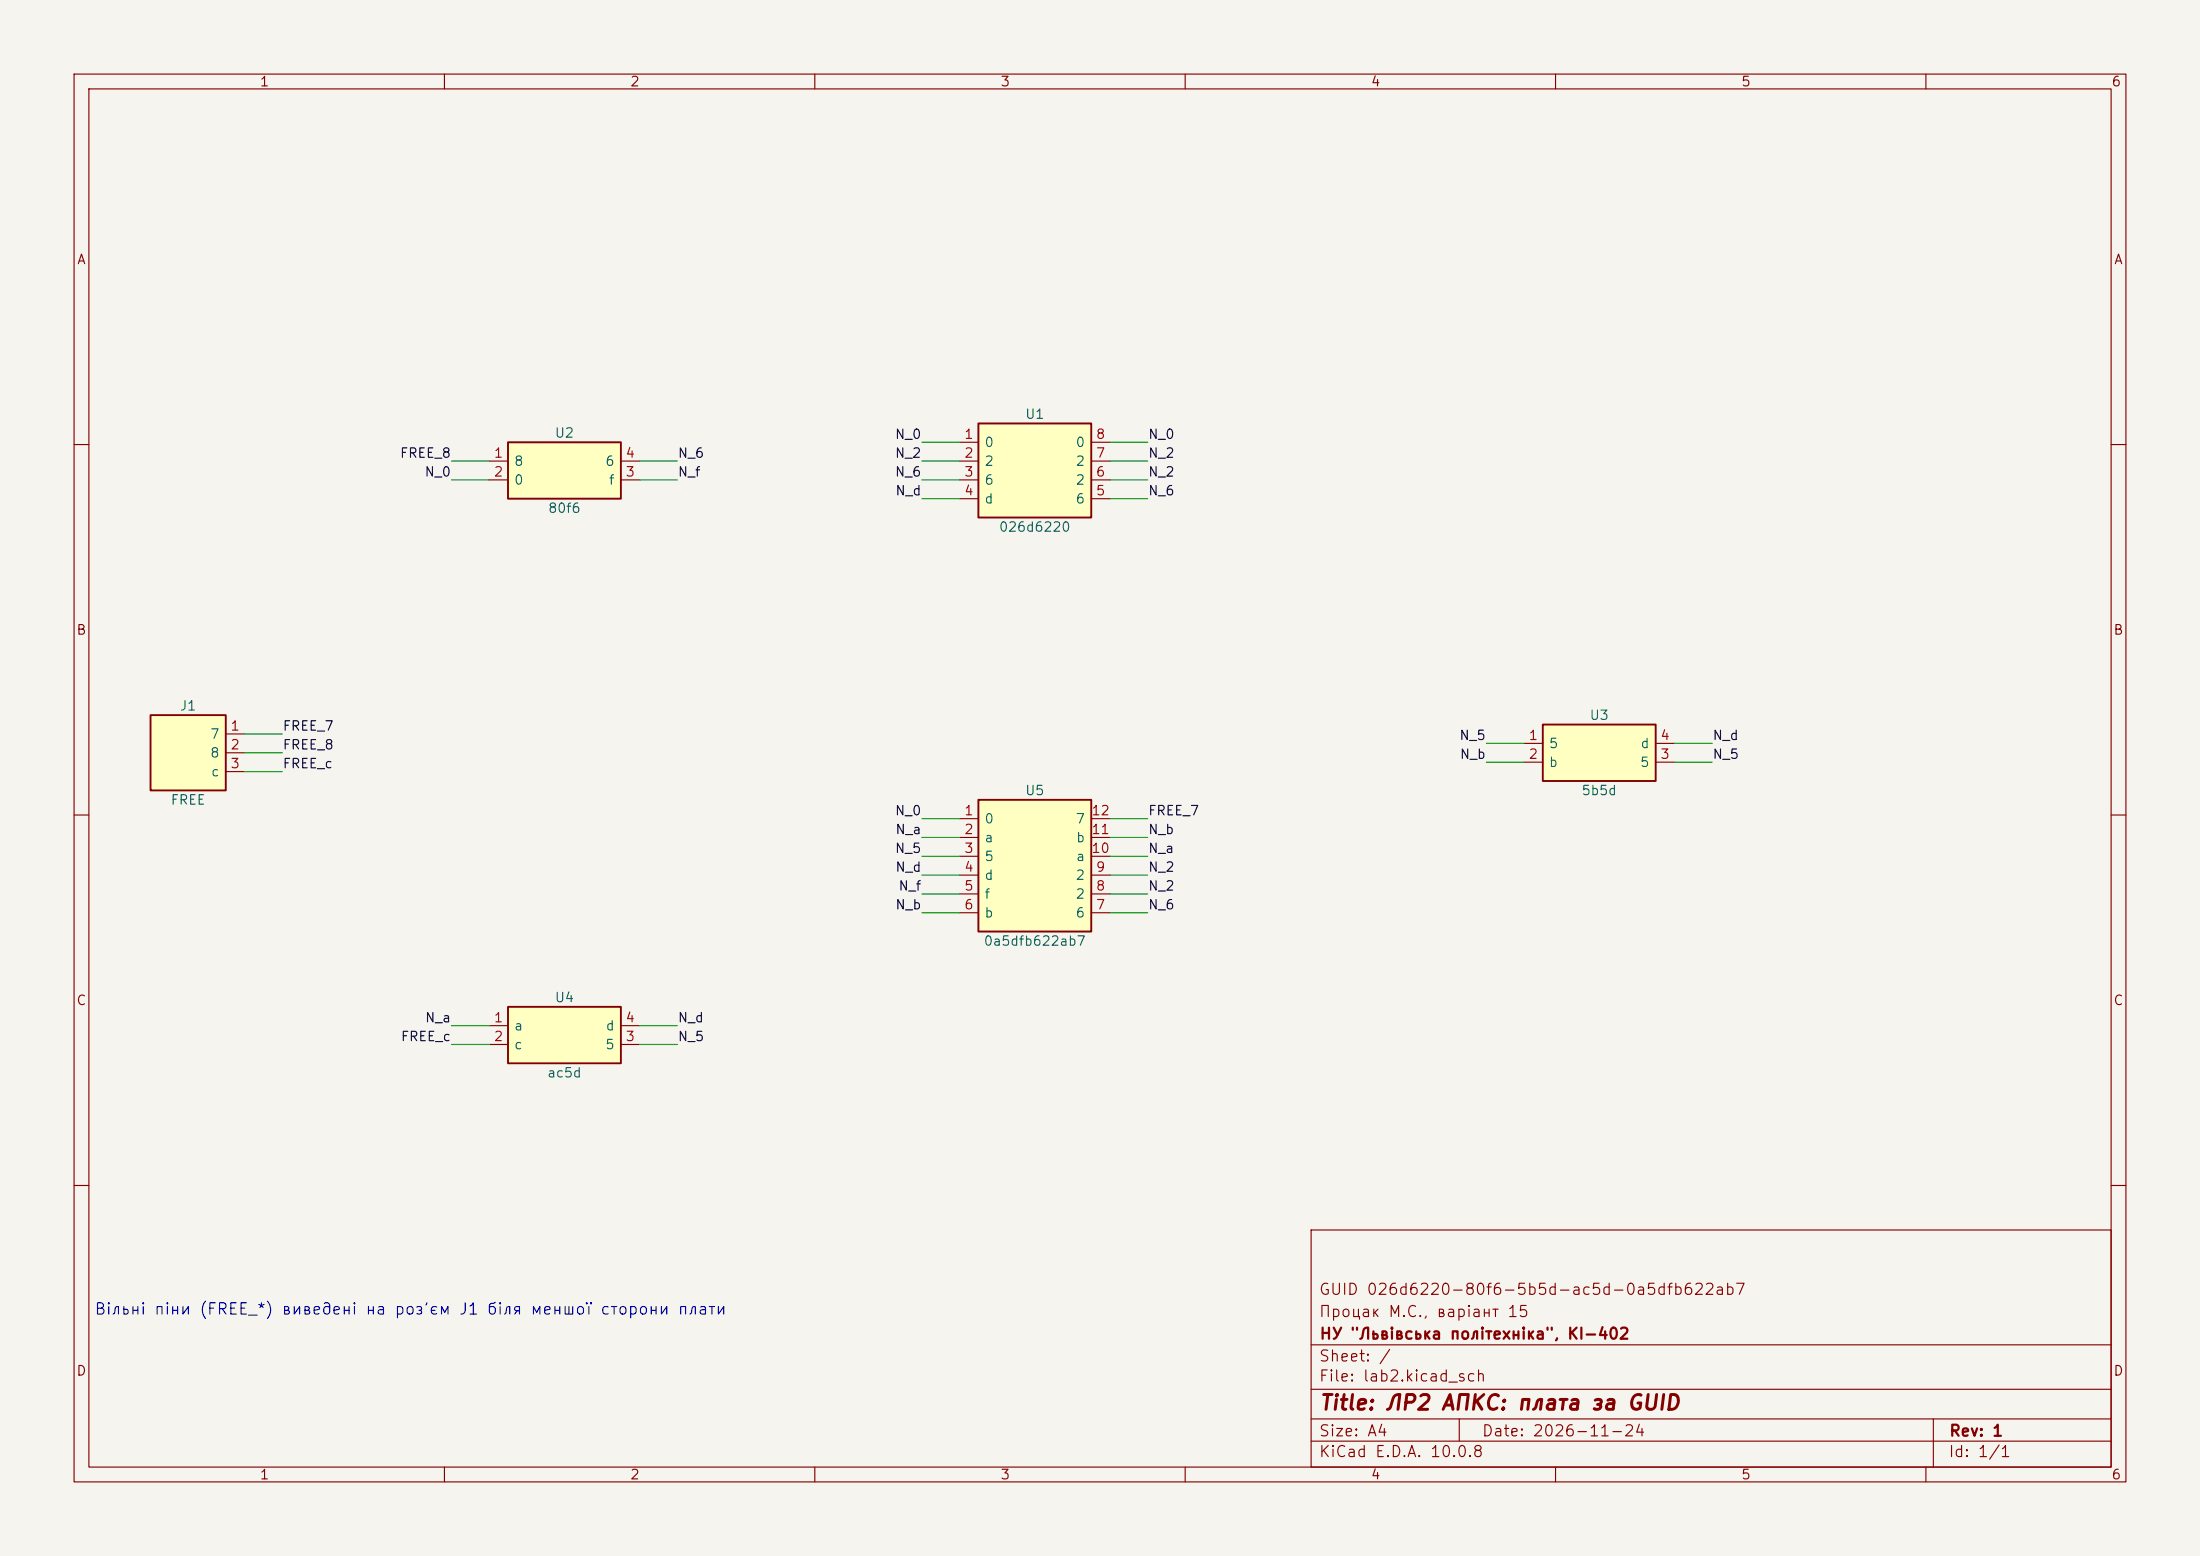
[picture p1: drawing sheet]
(kicad_sch (version 20231120) (generator "eeschema") (generator_version "8.0")
 (paper "A4")
 (title_block (title "ЛР2 АПКС: плата за GUID") (date "2026-11-24") (rev "1") (company "НУ \"Львівська політехніка\", КІ-402") (comment 1 "Процак М.С., варіант 15") (comment 2 "GUID 026d6220-80f6-5b5d-ac5d-0a5dfb622ab7"))
 (lib_symbols
 (symbol "lab2:U1_026d6220" (pin_names (offset 0.762)) (exclude_from_sim no) (in_bom yes) (on_board yes)
  (property "Reference" "U" (at 0 7.62 0) (effects (font (size 1.27 1.27))))
  (property "Value" "026d6220" (at 0 -7.62 0) (effects (font (size 1.27 1.27))))
  (property "Footprint" "lab2:SQ8" (at 0 0 0) (effects (font (size 1.27 1.27)) hide))
  (property "Datasheet" "" (at 0 0 0) (effects (font (size 1.27 1.27)) hide))
  (property "Description" "Компонент 8x8 мм з групи GUID 026d6220" (at 0 0 0) (effects (font (size 1.27 1.27)) hide))
  (symbol "U1_026d6220_0_1"
   (rectangle (start -7.62 6.35) (end 7.62 -6.35) (stroke (width 0.254) (type default)) (fill (type background))))
  (symbol "U1_026d6220_1_1"
   (pin passive line (at -10.16 3.81 0) (length 2.54) (name "0" (effects (font (size 1.27 1.27)))) (number "1" (effects (font (size 1.27 1.27)))))
   (pin passive line (at -10.16 1.27 0) (length 2.54) (name "2" (effects (font (size 1.27 1.27)))) (number "2" (effects (font (size 1.27 1.27)))))
   (pin passive line (at -10.16 -1.27 0) (length 2.54) (name "6" (effects (font (size 1.27 1.27)))) (number "3" (effects (font (size 1.27 1.27)))))
   (pin passive line (at -10.16 -3.81 0) (length 2.54) (name "d" (effects (font (size 1.27 1.27)))) (number "4" (effects (font (size 1.27 1.27)))))
   (pin passive line (at 10.16 -3.81 180) (length 2.54) (name "6" (effects (font (size 1.27 1.27)))) (number "5" (effects (font (size 1.27 1.27)))))
   (pin passive line (at 10.16 -1.27 180) (length 2.54) (name "2" (effects (font (size 1.27 1.27)))) (number "6" (effects (font (size 1.27 1.27)))))
   (pin passive line (at 10.16 1.27 180) (length 2.54) (name "2" (effects (font (size 1.27 1.27)))) (number "7" (effects (font (size 1.27 1.27)))))
   (pin passive line (at 10.16 3.81 180) (length 2.54) (name "0" (effects (font (size 1.27 1.27)))) (number "8" (effects (font (size 1.27 1.27)))))))
 (symbol "lab2:U2_80f6" (pin_names (offset 0.762)) (exclude_from_sim no) (in_bom yes) (on_board yes)
  (property "Reference" "U" (at 0 5.08 0) (effects (font (size 1.27 1.27))))
  (property "Value" "80f6" (at 0 -5.08 0) (effects (font (size 1.27 1.27))))
  (property "Footprint" "lab2:SQ4" (at 0 0 0) (effects (font (size 1.27 1.27)) hide))
  (property "Datasheet" "" (at 0 0 0) (effects (font (size 1.27 1.27)) hide))
  (property "Description" "Компонент 4x4 мм з групи GUID 80f6" (at 0 0 0) (effects (font (size 1.27 1.27)) hide))
  (symbol "U2_80f6_0_1"
   (rectangle (start -7.62 3.81) (end 7.62 -3.81) (stroke (width 0.254) (type default)) (fill (type background))))
  (symbol "U2_80f6_1_1"
   (pin passive line (at -10.16 1.27 0) (length 2.54) (name "8" (effects (font (size 1.27 1.27)))) (number "1" (effects (font (size 1.27 1.27)))))
   (pin passive line (at -10.16 -1.27 0) (length 2.54) (name "0" (effects (font (size 1.27 1.27)))) (number "2" (effects (font (size 1.27 1.27)))))
   (pin passive line (at 10.16 -1.27 180) (length 2.54) (name "f" (effects (font (size 1.27 1.27)))) (number "3" (effects (font (size 1.27 1.27)))))
   (pin passive line (at 10.16 1.27 180) (length 2.54) (name "6" (effects (font (size 1.27 1.27)))) (number "4" (effects (font (size 1.27 1.27)))))))
 (symbol "lab2:U3_5b5d" (pin_names (offset 0.762)) (exclude_from_sim no) (in_bom yes) (on_board yes)
  (property "Reference" "U" (at 0 5.08 0) (effects (font (size 1.27 1.27))))
  (property "Value" "5b5d" (at 0 -5.08 0) (effects (font (size 1.27 1.27))))
  (property "Footprint" "lab2:SQ4" (at 0 0 0) (effects (font (size 1.27 1.27)) hide))
  (property "Datasheet" "" (at 0 0 0) (effects (font (size 1.27 1.27)) hide))
  (property "Description" "Компонент 4x4 мм з групи GUID 5b5d" (at 0 0 0) (effects (font (size 1.27 1.27)) hide))
  (symbol "U3_5b5d_0_1"
   (rectangle (start -7.62 3.81) (end 7.62 -3.81) (stroke (width 0.254) (type default)) (fill (type background))))
  (symbol "U3_5b5d_1_1"
   (pin passive line (at -10.16 1.27 0) (length 2.54) (name "5" (effects (font (size 1.27 1.27)))) (number "1" (effects (font (size 1.27 1.27)))))
   (pin passive line (at -10.16 -1.27 0) (length 2.54) (name "b" (effects (font (size 1.27 1.27)))) (number "2" (effects (font (size 1.27 1.27)))))
   (pin passive line (at 10.16 -1.27 180) (length 2.54) (name "5" (effects (font (size 1.27 1.27)))) (number "3" (effects (font (size 1.27 1.27)))))
   (pin passive line (at 10.16 1.27 180) (length 2.54) (name "d" (effects (font (size 1.27 1.27)))) (number "4" (effects (font (size 1.27 1.27)))))))
 (symbol "lab2:U4_ac5d" (pin_names (offset 0.762)) (exclude_from_sim no) (in_bom yes) (on_board yes)
  (property "Reference" "U" (at 0 5.08 0) (effects (font (size 1.27 1.27))))
  (property "Value" "ac5d" (at 0 -5.08 0) (effects (font (size 1.27 1.27))))
  (property "Footprint" "lab2:SQ4" (at 0 0 0) (effects (font (size 1.27 1.27)) hide))
  (property "Datasheet" "" (at 0 0 0) (effects (font (size 1.27 1.27)) hide))
  (property "Description" "Компонент 4x4 мм з групи GUID ac5d" (at 0 0 0) (effects (font (size 1.27 1.27)) hide))
  (symbol "U4_ac5d_0_1"
   (rectangle (start -7.62 3.81) (end 7.62 -3.81) (stroke (width 0.254) (type default)) (fill (type background))))
  (symbol "U4_ac5d_1_1"
   (pin passive line (at -10.16 1.27 0) (length 2.54) (name "a" (effects (font (size 1.27 1.27)))) (number "1" (effects (font (size 1.27 1.27)))))
   (pin passive line (at -10.16 -1.27 0) (length 2.54) (name "c" (effects (font (size 1.27 1.27)))) (number "2" (effects (font (size 1.27 1.27)))))
   (pin passive line (at 10.16 -1.27 180) (length 2.54) (name "5" (effects (font (size 1.27 1.27)))) (number "3" (effects (font (size 1.27 1.27)))))
   (pin passive line (at 10.16 1.27 180) (length 2.54) (name "d" (effects (font (size 1.27 1.27)))) (number "4" (effects (font (size 1.27 1.27)))))))
 (symbol "lab2:U5_0a5dfb622ab7" (pin_names (offset 0.762)) (exclude_from_sim no) (in_bom yes) (on_board yes)
  (property "Reference" "U" (at 0 10.16 0) (effects (font (size 1.27 1.27))))
  (property "Value" "0a5dfb622ab7" (at 0 -10.16 0) (effects (font (size 1.27 1.27))))
  (property "Footprint" "lab2:SQ12" (at 0 0 0) (effects (font (size 1.27 1.27)) hide))
  (property "Datasheet" "" (at 0 0 0) (effects (font (size 1.27 1.27)) hide))
  (property "Description" "Компонент 12x12 мм з групи GUID 0a5dfb622ab7" (at 0 0 0) (effects (font (size 1.27 1.27)) hide))
  (symbol "U5_0a5dfb622ab7_0_1"
   (rectangle (start -7.62 8.89) (end 7.62 -8.89) (stroke (width 0.254) (type default)) (fill (type background))))
  (symbol "U5_0a5dfb622ab7_1_1"
   (pin passive line (at -10.16 6.35 0) (length 2.54) (name "0" (effects (font (size 1.27 1.27)))) (number "1" (effects (font (size 1.27 1.27)))))
   (pin passive line (at -10.16 3.81 0) (length 2.54) (name "a" (effects (font (size 1.27 1.27)))) (number "2" (effects (font (size 1.27 1.27)))))
   (pin passive line (at -10.16 1.27 0) (length 2.54) (name "5" (effects (font (size 1.27 1.27)))) (number "3" (effects (font (size 1.27 1.27)))))
   (pin passive line (at -10.16 -1.27 0) (length 2.54) (name "d" (effects (font (size 1.27 1.27)))) (number "4" (effects (font (size 1.27 1.27)))))
   (pin passive line (at -10.16 -3.81 0) (length 2.54) (name "f" (effects (font (size 1.27 1.27)))) (number "5" (effects (font (size 1.27 1.27)))))
   (pin passive line (at -10.16 -6.35 0) (length 2.54) (name "b" (effects (font (size 1.27 1.27)))) (number "6" (effects (font (size 1.27 1.27)))))
   (pin passive line (at 10.16 -6.35 180) (length 2.54) (name "6" (effects (font (size 1.27 1.27)))) (number "7" (effects (font (size 1.27 1.27)))))
   (pin passive line (at 10.16 -3.81 180) (length 2.54) (name "2" (effects (font (size 1.27 1.27)))) (number "8" (effects (font (size 1.27 1.27)))))
   (pin passive line (at 10.16 -1.27 180) (length 2.54) (name "2" (effects (font (size 1.27 1.27)))) (number "9" (effects (font (size 1.27 1.27)))))
   (pin passive line (at 10.16 1.27 180) (length 2.54) (name "a" (effects (font (size 1.27 1.27)))) (number "10" (effects (font (size 1.27 1.27)))))
   (pin passive line (at 10.16 3.81 180) (length 2.54) (name "b" (effects (font (size 1.27 1.27)))) (number "11" (effects (font (size 1.27 1.27)))))
   (pin passive line (at 10.16 6.35 180) (length 2.54) (name "7" (effects (font (size 1.27 1.27)))) (number "12" (effects (font (size 1.27 1.27)))))))
 (symbol "lab2:J_FREE" (pin_names (offset 0.762)) (exclude_from_sim no) (in_bom yes) (on_board yes)
  (property "Reference" "J" (at 0 6.35 0) (effects (font (size 1.27 1.27))))
  (property "Value" "FREE" (at 0 -6.35 0) (effects (font (size 1.27 1.27))))
  (property "Footprint" "lab2:CONN3" (at 0 0 0) (effects (font (size 1.27 1.27)) hide))
  (property "Datasheet" "" (at 0 0 0) (effects (font (size 1.27 1.27)) hide))
  (property "Description" "Роз'єм вільних пінів" (at 0 0 0) (effects (font (size 1.27 1.27)) hide))
  (symbol "J_FREE_0_1"
   (rectangle (start -5.08 5.08) (end 5.08 -5.08) (stroke (width 0.254) (type default)) (fill (type background))))
  (symbol "J_FREE_1_1"
   (pin passive line (at 7.62 2.54 180) (length 2.54) (name "7" (effects (font (size 1.27 1.27)))) (number "1" (effects (font (size 1.27 1.27)))))
   (pin passive line (at 7.62 0 180) (length 2.54) (name "8" (effects (font (size 1.27 1.27)))) (number "2" (effects (font (size 1.27 1.27)))))
   (pin passive line (at 7.62 -2.54 180) (length 2.54) (name "c" (effects (font (size 1.27 1.27)))) (number "3" (effects (font (size 1.27 1.27))))))))
 (symbol (lib_id "lab2:J_FREE") (at 25.4 101.6 0) (unit 1) (exclude_from_sim no) (in_bom yes) (on_board yes) (dnp no)
  (property "Reference" "J1" (at 25.4 95.25 0) (effects (font (size 1.27 1.27))))
  (property "Value" "FREE" (at 25.4 107.95 0) (effects (font (size 1.27 1.27))))
  (property "Footprint" "lab2:CONN3" (at 25.4 101.6 0) (effects (font (size 1.27 1.27)) hide))
  (property "Datasheet" "" (at 25.4 101.6 0) (effects (font (size 1.27 1.27)) hide))
  (property "Description" "" (at 25.4 101.6 0) (effects (font (size 1.27 1.27)) hide)) (pin "1") (pin "2") (pin "3"))
 (wire (pts (xy 33.02 99.06) (xy 38.1 99.06)) (stroke (width 0) (type default)))
 (label "FREE_7" (at 38.1 99.06 0) (fields_autoplaced yes) (effects (font (size 1.27 1.27)) (justify left bottom)))
 (wire (pts (xy 33.02 101.6) (xy 38.1 101.6)) (stroke (width 0) (type default)))
 (label "FREE_8" (at 38.1 101.6 0) (fields_autoplaced yes) (effects (font (size 1.27 1.27)) (justify left bottom)))
 (wire (pts (xy 33.02 104.14) (xy 38.1 104.14)) (stroke (width 0) (type default)))
 (label "FREE_c" (at 38.1 104.14 0) (fields_autoplaced yes) (effects (font (size 1.27 1.27)) (justify left bottom)))
 (symbol (lib_id "lab2:U1_026d6220") (at 139.7 63.5 0) (unit 1) (exclude_from_sim no) (in_bom yes) (on_board yes) (dnp no)
  (property "Reference" "U1" (at 139.7 55.88 0) (effects (font (size 1.27 1.27))))
  (property "Value" "026d6220" (at 139.7 71.12 0) (effects (font (size 1.27 1.27))))
  (property "Footprint" "lab2:SQ8" (at 139.7 63.5 0) (effects (font (size 1.27 1.27)) hide))
  (property "Datasheet" "" (at 139.7 63.5 0) (effects (font (size 1.27 1.27)) hide))
  (property "Description" "" (at 139.7 63.5 0) (effects (font (size 1.27 1.27)) hide)) (pin "1") (pin "2") (pin "3") (pin "4") (pin "5") (pin "6") (pin "7") (pin "8"))
 (wire (pts (xy 129.54 59.69) (xy 124.46 59.69)) (stroke (width 0) (type default)))
 (label "N_0" (at 124.46 59.69 180) (fields_autoplaced yes) (effects (font (size 1.27 1.27)) (justify right bottom)))
 (wire (pts (xy 129.54 62.23) (xy 124.46 62.23)) (stroke (width 0) (type default)))
 (label "N_2" (at 124.46 62.23 180) (fields_autoplaced yes) (effects (font (size 1.27 1.27)) (justify right bottom)))
 (wire (pts (xy 129.54 64.77) (xy 124.46 64.77)) (stroke (width 0) (type default)))
 (label "N_6" (at 124.46 64.77 180) (fields_autoplaced yes) (effects (font (size 1.27 1.27)) (justify right bottom)))
 (wire (pts (xy 129.54 67.31) (xy 124.46 67.31)) (stroke (width 0) (type default)))
 (label "N_d" (at 124.46 67.31 180) (fields_autoplaced yes) (effects (font (size 1.27 1.27)) (justify right bottom)))
 (wire (pts (xy 149.86 67.31) (xy 154.94 67.31)) (stroke (width 0) (type default)))
 (label "N_6" (at 154.94 67.31 0) (fields_autoplaced yes) (effects (font (size 1.27 1.27)) (justify left bottom)))
 (wire (pts (xy 149.86 64.77) (xy 154.94 64.77)) (stroke (width 0) (type default)))
 (label "N_2" (at 154.94 64.77 0) (fields_autoplaced yes) (effects (font (size 1.27 1.27)) (justify left bottom)))
 (wire (pts (xy 149.86 62.23) (xy 154.94 62.23)) (stroke (width 0) (type default)))
 (label "N_2" (at 154.94 62.23 0) (fields_autoplaced yes) (effects (font (size 1.27 1.27)) (justify left bottom)))
 (wire (pts (xy 149.86 59.69) (xy 154.94 59.69)) (stroke (width 0) (type default)))
 (label "N_0" (at 154.94 59.69 0) (fields_autoplaced yes) (effects (font (size 1.27 1.27)) (justify left bottom)))
 (symbol (lib_id "lab2:U2_80f6") (at 76.2 63.5 0) (unit 1) (exclude_from_sim no) (in_bom yes) (on_board yes) (dnp no)
  (property "Reference" "U2" (at 76.2 58.42 0) (effects (font (size 1.27 1.27))))
  (property "Value" "80f6" (at 76.2 68.58 0) (effects (font (size 1.27 1.27))))
  (property "Footprint" "lab2:SQ4" (at 76.2 63.5 0) (effects (font (size 1.27 1.27)) hide))
  (property "Datasheet" "" (at 76.2 63.5 0) (effects (font (size 1.27 1.27)) hide))
  (property "Description" "" (at 76.2 63.5 0) (effects (font (size 1.27 1.27)) hide)) (pin "1") (pin "2") (pin "3") (pin "4"))
 (wire (pts (xy 66.04 62.23) (xy 60.96 62.23)) (stroke (width 0) (type default)))
 (label "FREE_8" (at 60.96 62.23 180) (fields_autoplaced yes) (effects (font (size 1.27 1.27)) (justify right bottom)))
 (wire (pts (xy 66.04 64.77) (xy 60.96 64.77)) (stroke (width 0) (type default)))
 (label "N_0" (at 60.96 64.77 180) (fields_autoplaced yes) (effects (font (size 1.27 1.27)) (justify right bottom)))
 (wire (pts (xy 86.36 64.77) (xy 91.44 64.77)) (stroke (width 0) (type default)))
 (label "N_f" (at 91.44 64.77 0) (fields_autoplaced yes) (effects (font (size 1.27 1.27)) (justify left bottom)))
 (wire (pts (xy 86.36 62.23) (xy 91.44 62.23)) (stroke (width 0) (type default)))
 (label "N_6" (at 91.44 62.23 0) (fields_autoplaced yes) (effects (font (size 1.27 1.27)) (justify left bottom)))
 (symbol (lib_id "lab2:U3_5b5d") (at 215.9 101.6 0) (unit 1) (exclude_from_sim no) (in_bom yes) (on_board yes) (dnp no)
  (property "Reference" "U3" (at 215.9 96.52 0) (effects (font (size 1.27 1.27))))
  (property "Value" "5b5d" (at 215.9 106.68 0) (effects (font (size 1.27 1.27))))
  (property "Footprint" "lab2:SQ4" (at 215.9 101.6 0) (effects (font (size 1.27 1.27)) hide))
  (property "Datasheet" "" (at 215.9 101.6 0) (effects (font (size 1.27 1.27)) hide))
  (property "Description" "" (at 215.9 101.6 0) (effects (font (size 1.27 1.27)) hide)) (pin "1") (pin "2") (pin "3") (pin "4"))
 (wire (pts (xy 205.74 100.33) (xy 200.66 100.33)) (stroke (width 0) (type default)))
 (label "N_5" (at 200.66 100.33 180) (fields_autoplaced yes) (effects (font (size 1.27 1.27)) (justify right bottom)))
 (wire (pts (xy 205.74 102.87) (xy 200.66 102.87)) (stroke (width 0) (type default)))
 (label "N_b" (at 200.66 102.87 180) (fields_autoplaced yes) (effects (font (size 1.27 1.27)) (justify right bottom)))
 (wire (pts (xy 226.06 102.87) (xy 231.14 102.87)) (stroke (width 0) (type default)))
 (label "N_5" (at 231.14 102.87 0) (fields_autoplaced yes) (effects (font (size 1.27 1.27)) (justify left bottom)))
 (wire (pts (xy 226.06 100.33) (xy 231.14 100.33)) (stroke (width 0) (type default)))
 (label "N_d" (at 231.14 100.33 0) (fields_autoplaced yes) (effects (font (size 1.27 1.27)) (justify left bottom)))
 (symbol (lib_id "lab2:U4_ac5d") (at 76.2 139.7 0) (unit 1) (exclude_from_sim no) (in_bom yes) (on_board yes) (dnp no)
  (property "Reference" "U4" (at 76.2 134.62 0) (effects (font (size 1.27 1.27))))
  (property "Value" "ac5d" (at 76.2 144.78 0) (effects (font (size 1.27 1.27))))
  (property "Footprint" "lab2:SQ4" (at 76.2 139.7 0) (effects (font (size 1.27 1.27)) hide))
  (property "Datasheet" "" (at 76.2 139.7 0) (effects (font (size 1.27 1.27)) hide))
  (property "Description" "" (at 76.2 139.7 0) (effects (font (size 1.27 1.27)) hide)) (pin "1") (pin "2") (pin "3") (pin "4"))
 (wire (pts (xy 66.04 138.43) (xy 60.96 138.43)) (stroke (width 0) (type default)))
 (label "N_a" (at 60.96 138.43 180) (fields_autoplaced yes) (effects (font (size 1.27 1.27)) (justify right bottom)))
 (wire (pts (xy 66.04 140.97) (xy 60.96 140.97)) (stroke (width 0) (type default)))
 (label "FREE_c" (at 60.96 140.97 180) (fields_autoplaced yes) (effects (font (size 1.27 1.27)) (justify right bottom)))
 (wire (pts (xy 86.36 140.97) (xy 91.44 140.97)) (stroke (width 0) (type default)))
 (label "N_5" (at 91.44 140.97 0) (fields_autoplaced yes) (effects (font (size 1.27 1.27)) (justify left bottom)))
 (wire (pts (xy 86.36 138.43) (xy 91.44 138.43)) (stroke (width 0) (type default)))
 (label "N_d" (at 91.44 138.43 0) (fields_autoplaced yes) (effects (font (size 1.27 1.27)) (justify left bottom)))
 (symbol (lib_id "lab2:U5_0a5dfb622ab7") (at 139.7 116.84 0) (unit 1) (exclude_from_sim no) (in_bom yes) (on_board yes) (dnp no)
  (property "Reference" "U5" (at 139.7 106.68 0) (effects (font (size 1.27 1.27))))
  (property "Value" "0a5dfb622ab7" (at 139.7 127 0) (effects (font (size 1.27 1.27))))
  (property "Footprint" "lab2:SQ12" (at 139.7 116.84 0) (effects (font (size 1.27 1.27)) hide))
  (property "Datasheet" "" (at 139.7 116.84 0) (effects (font (size 1.27 1.27)) hide))
  (property "Description" "" (at 139.7 116.84 0) (effects (font (size 1.27 1.27)) hide)) (pin "1") (pin "2") (pin "3") (pin "4") (pin "5") (pin "6") (pin "7") (pin "8") (pin "9") (pin "10") (pin "11") (pin "12"))
 (wire (pts (xy 129.54 110.49) (xy 124.46 110.49)) (stroke (width 0) (type default)))
 (label "N_0" (at 124.46 110.49 180) (fields_autoplaced yes) (effects (font (size 1.27 1.27)) (justify right bottom)))
 (wire (pts (xy 129.54 113.03) (xy 124.46 113.03)) (stroke (width 0) (type default)))
 (label "N_a" (at 124.46 113.03 180) (fields_autoplaced yes) (effects (font (size 1.27 1.27)) (justify right bottom)))
 (wire (pts (xy 129.54 115.57) (xy 124.46 115.57)) (stroke (width 0) (type default)))
 (label "N_5" (at 124.46 115.57 180) (fields_autoplaced yes) (effects (font (size 1.27 1.27)) (justify right bottom)))
 (wire (pts (xy 129.54 118.11) (xy 124.46 118.11)) (stroke (width 0) (type default)))
 (label "N_d" (at 124.46 118.11 180) (fields_autoplaced yes) (effects (font (size 1.27 1.27)) (justify right bottom)))
 (wire (pts (xy 129.54 120.65) (xy 124.46 120.65)) (stroke (width 0) (type default)))
 (label "N_f" (at 124.46 120.65 180) (fields_autoplaced yes) (effects (font (size 1.27 1.27)) (justify right bottom)))
 (wire (pts (xy 129.54 123.19) (xy 124.46 123.19)) (stroke (width 0) (type default)))
 (label "N_b" (at 124.46 123.19 180) (fields_autoplaced yes) (effects (font (size 1.27 1.27)) (justify right bottom)))
 (wire (pts (xy 149.86 123.19) (xy 154.94 123.19)) (stroke (width 0) (type default)))
 (label "N_6" (at 154.94 123.19 0) (fields_autoplaced yes) (effects (font (size 1.27 1.27)) (justify left bottom)))
 (wire (pts (xy 149.86 120.65) (xy 154.94 120.65)) (stroke (width 0) (type default)))
 (label "N_2" (at 154.94 120.65 0) (fields_autoplaced yes) (effects (font (size 1.27 1.27)) (justify left bottom)))
 (wire (pts (xy 149.86 118.11) (xy 154.94 118.11)) (stroke (width 0) (type default)))
 (label "N_2" (at 154.94 118.11 0) (fields_autoplaced yes) (effects (font (size 1.27 1.27)) (justify left bottom)))
 (wire (pts (xy 149.86 115.57) (xy 154.94 115.57)) (stroke (width 0) (type default)))
 (label "N_a" (at 154.94 115.57 0) (fields_autoplaced yes) (effects (font (size 1.27 1.27)) (justify left bottom)))
 (wire (pts (xy 149.86 113.03) (xy 154.94 113.03)) (stroke (width 0) (type default)))
 (label "N_b" (at 154.94 113.03 0) (fields_autoplaced yes) (effects (font (size 1.27 1.27)) (justify left bottom)))
 (wire (pts (xy 149.86 110.49) (xy 154.94 110.49)) (stroke (width 0) (type default)))
 (label "FREE_7" (at 154.94 110.49 0) (fields_autoplaced yes) (effects (font (size 1.27 1.27)) (justify left bottom)))
 (text "Вільні піни (FREE_*) виведені на роз'єм J1 біля меншої сторони плати" (exclude_from_sim no) (at 12.7 177.8 0) (effects (font (size 1.524 1.524)) (justify left bottom)))
 (sheet_instances (path "" (page "1"))))
